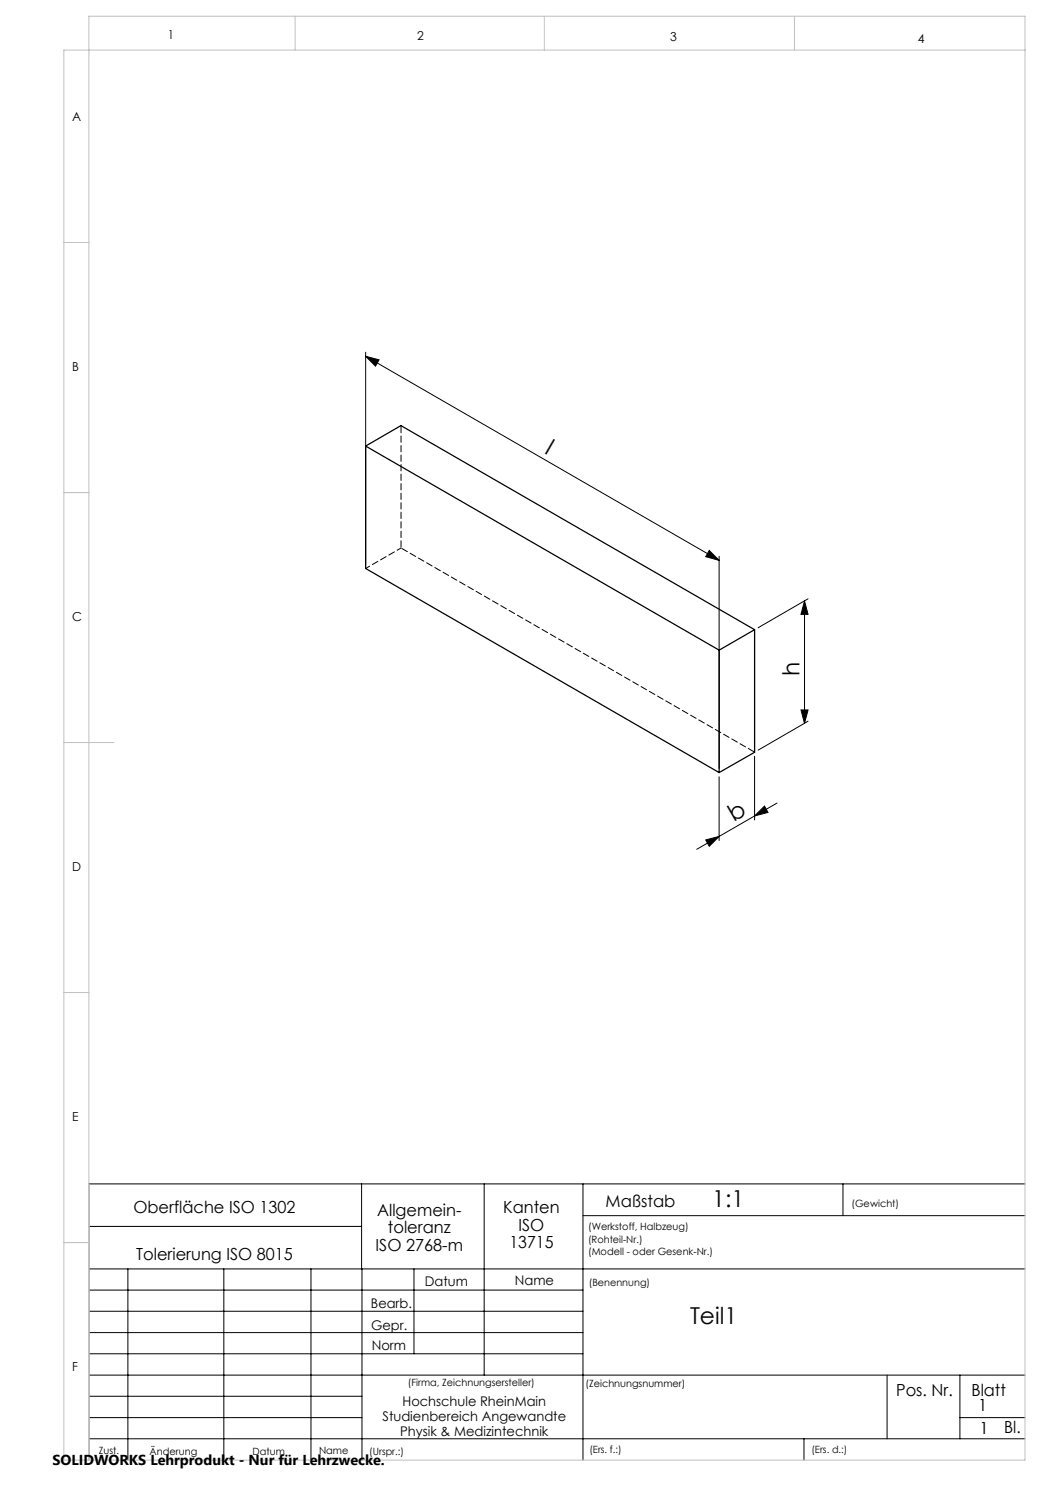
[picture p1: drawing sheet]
<svg xmlns="http://www.w3.org/2000/svg" width="210mm" height="297mm" viewBox="0 0 210 297" stroke-linecap="round" stroke-linejoin="round" font-family="sans-serif">
<g fill="none" stroke="#000" stroke-width=".2">
<path d="M73.1 71.3l2.7 .7-.7 1.2zM73.1 70.4v42.5M73.1 71.3l70.7 40.8M141.9 110.1l1.9 2-2.7-.8zM143.8 111.3v42.4M161.6 119.8l-10 5.8M160.9 120.2v24.5M160.9 120.2l.7 2.7h-1.4zM143.8 155.4v12.7M150.9 151.3v12.7M160.2 142h1.4l-.7 2.7zM161.6 144.2l-10 5.8"/>
<path d="M141.1 168l2.7-.7-1.9 2zM150.9 163.2l2-2 .7 1.3zM155.4 160.6l-16.1 9.3M72.3 236.8v17M96.8 236.8v38.2M116.6 236.8v55.2M168.6 236.8v6.3M205 236.8h-187.2v55.2M17.8 253.8h187.2M17.8 258h98.8M17.8 245.3h54.5M25.6 253.8v38.2"/>
<path d="M44.8 253.8v38.2M62.2 253.8v38.2M72.4 253.8v38.2M82.8 253.8v17M116.6 243.1h88.4M17.8 270.8h98.8M17.8 266.5h98.8M17.8 262.3h98.8M17.8 279.3h54.6M17.8 275h187.2M177.4 275v12.8M192 275v12.8"/>
<path d="M17.8 287.8h187.2M17.8 283.5h54.6M160.8 287.8v4.2M192 283.5h13"/>
</g>
<path d="M59 3.2v6.8M108.9 3.2v6.8M158.9 3.2v6.8M205 10h-192.2v282h192.2v-288.8h-187.2v288.8M12.8 48.5h5M12.8 98.5h5M12.8 148.5h10M12.8 198.5h5M12.8 248.5h5" fill="none" stroke="#c0c0c0" stroke-width=".2"/>
<g fill="#000">
<path d="M73.1 71.3l2.7 .7-.7 1.2zM141.9 110.1l1.9 2-2.7-.8z"/>
<path d="M160.2 142h1.4l-.7 2.7zM160.9 120.2l.7 2.7h-1.4z"/>
<path d="M141.1 168l2.7-.7-1.9 2zM150.9 163.2l2-2 .7 1.3z"/>
</g>
<path d="M73.1 89.2l70.7 40.8M73.1 89.2l7.1-4.1 70.7 40.8M73.1 89.2v24.5l70.7 40.8M143.8 130v24.5M150.9 125.9v24.6l-7.1 4M150.9 125.9l-7.1 4.1" fill="none" stroke="#000" stroke-width=".25"/>
<path d="M80.2 85.1v24.5M80.2 109.6l70.7 40.8" fill="none" stroke="#000" stroke-width=".2" stroke-dasharray="1.3 .6" stroke-dashoffset="-.2"/>
<path d="M73.1 113.7l7.1-4.1" fill="none" stroke="#000" stroke-width=".2" stroke-dasharray="1.3 .6" stroke-dashoffset=".4"/>
<g font-size="4.7">
<text x="108.8" y="90.6" transform="rotate(30 108.8 90.6)">l</text>
<text x="159.9" y="135.2" transform="rotate(-90 159.9 135.2)">h</text>
<text x="146.7" y="164.4" transform="rotate(-30 146.7 164.4)">b</text>
<text x="142.5" y="241.5">1:1</text>
<text x="138" y="264.7">Teil1</text>
</g>
<g font-size="3.3">
<text x="26.7" y="242.7">Oberfläche ISO 1302</text>
<text x="75.4" y="243.2">Allgemein-</text>
<text x="100.6" y="242.7">Kanten</text>
<text x="121.1" y="241.4">Maßstab</text>
<text x="27.2" y="251.9">Tolerierung ISO 8015</text>
<text x="75.1" y="250.2">ISO 2768-m</text>
<text x="77.6" y="246.7">toleranz</text>
<text x="101.9" y="249.7">13715</text>
<text x="103.7" y="246.2">ISO</text>
<text x="179.2" y="279.2">Pos. Nr.</text>
<text x="194.3" y="279.2">Blatt</text>
<text x="195.7" y="282.1">1</text>
<text x="195.9" y="286.9">1</text>
<text x="200.8" y="286.7">Bl.</text>
</g>
<text font-size="2.9" x="10.5" y="292.9">SOLIDWORKS Lehrprodukt - Nur für Lehrzwecke.</text>
<g font-size="2.7">
<text x="85" y="257.2">Datum</text>
<text x="103" y="257.1">Name</text>
<text x="74.2" y="261.6">Bearb.</text>
<text x="74.2" y="265.9">Gepr.</text>
<text x="74.3" y="270.1">Norm</text>
<text x="80.5" y="281.1">Hochschule RheinMain</text>
<text x="76.5" y="284.1">Studienbereich Angewandte</text>
<text x="80" y="287.1">Physik &amp; Medizintechnik</text>
</g>
<g font-size="2.5">
<text x="33.6" y="7.8">1</text>
<text x="83.4" y="8.1">2</text>
<text x="134" y="8.2">3</text>
<text x="183.6" y="8.5">4</text>
<text x="14.5" y="24.2">A</text>
<text x="14.5" y="74.2">B</text>
<text x="14.5" y="124.2">C</text>
<text x="14.5" y="174.2">D</text>
<text x="14.5" y="224.2">E</text>
<text x="14.5" y="274.2">F</text>
</g>
<g font-size="2">
<text x="170.3" y="241.4">(Gewicht)</text>
<text x="117.6" y="246.1">(Werkstoff, Halbzeug)</text>
<text x="117.6" y="248.6">(Rohteil-Nr.)</text>
<text x="117.6" y="251.1">(Modell - oder Gesenk-Nr.)</text>
<text x="117.8" y="257.2">(Benennung)</text>
<text x="81.6" y="277.3">(Firma, Zeichnungsersteller)</text>
<text x="117.1" y="277.4">(Zeichnungsnummer)</text>
<text x="19.8" y="290.7">Zust.</text>
<text x="29.9" y="290.9">Änderung</text>
<text x="50.5" y="290.9">Datum</text>
<text x="63.8" y="290.8">Name</text>
<text x="73.9" y="291.1">(Urspr.:)</text>
<text x="117.9" y="290.7">(Ers. f.:)</text>
<text x="162.3" y="290.6">(Ers. d.:)</text>
</g>
</svg>
